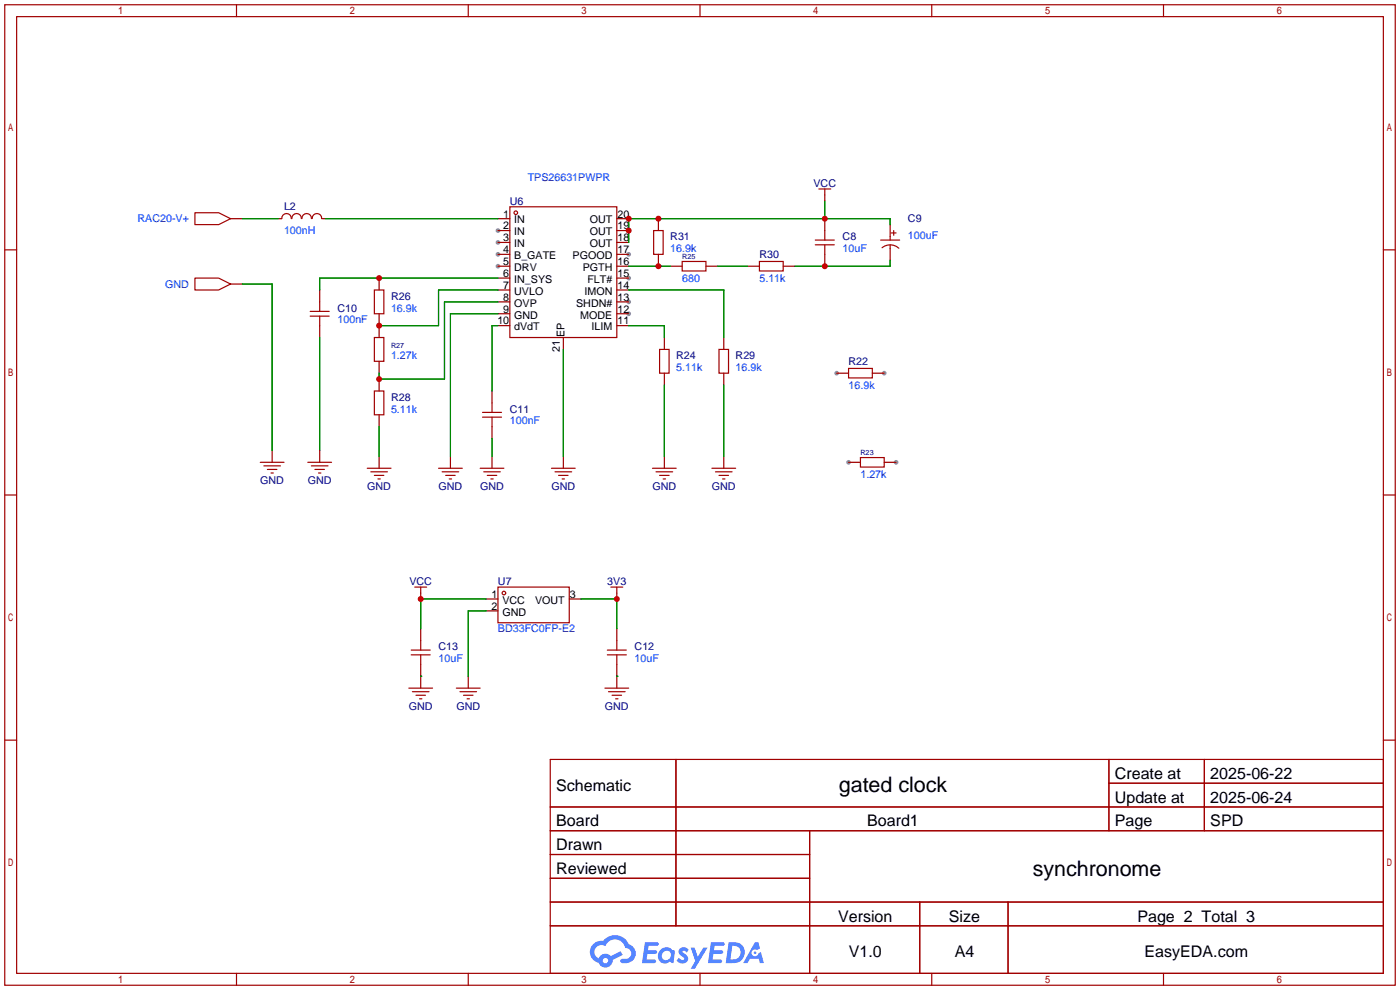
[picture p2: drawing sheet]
<svg xmlns="http://www.w3.org/2000/svg" width="299mm" height="212mm" viewBox="0 0 299 212" stroke-linecap="round" stroke-linejoin="round" font-family="sans-serif">
<g fill="#999">
<circle cx="106.4" cy="49.3" r=".51"/>
<circle cx="106.4" cy="51.8" r=".51"/>
<circle cx="106.4" cy="54.4" r=".51"/>
<circle cx="106.4" cy="56.9" r=".51"/>
<circle cx="134.4" cy="67.1" r=".51"/>
<circle cx="134.4" cy="64.5" r=".51"/>
<circle cx="134.4" cy="59.4" r=".51"/>
<circle cx="134.4" cy="54.4" r=".51"/>
<circle cx="189" cy="79.8" r=".51"/>
<circle cx="178.8" cy="79.8" r=".51"/>
<circle cx="191.5" cy="98.8" r=".51"/>
<circle cx="181.4" cy="98.8" r=".51"/>
</g>
<g fill="none" stroke="#a10000" stroke-width=".25">
<path d="M1 1h297.2v209.6h-297.2zM3.6 3.6h292.1v204.4h-292.1zM50.5 1v2.6M100.1 1v2.6M149.6 1v2.6M199.1 1v2.6M248.7 1v2.6M1 53.4h2.6M295.7 53.4h2.5M1 105.8h2.6M295.7 105.8h2.5M1 158.2h2.6"/>
<path d="M295.7 158.2h2.5M117.6 162.3h178.1v45.7h-178.1zM117.6 172.5h178.1M117.6 177.5h178.1M144.5 162.3v35.6M173 177.5v30.5M237 162.3v15.2M237 167.4h58.7M257.4 162.3v15.2M117.6 182.6h55.4M117.6 192.8h178.1M117.6 187.7h55.4"/>
<path d="M117.6 197.9h178.1M196.6 192.8v15.2M215.4 192.8v15.2M50.5 208v2.6M100.1 208v2.6M149.6 208v2.6M199.1 208v2.6M248.7 208v2.6"/>
</g>
<g fill="#5487ff">
<path d="M145.3 202.7a1.3 1.3 0 0 1 1.9 .3l-.4 .6a.54 .54 0 0 0-.9-.2l.1 .2a1.34 1.34 0 0 1 .9 1.8 1.47 1.47 0 0 1-2.3-.1l.5-.6 .8 .5a.31 .31 0 0 0 .4-.3 .31 .31 0 0 0-.3-.4 1.12 1.12 0 0 1-.7-1.8z"/>
<path d="M147.6 202.5h.9l.6 2 1.2-2h.9l-2.7 4.6h-.9l1-1.7z"/>
<path d="M137.8 201.4h1.7a1.31 1.31 0 0 1 1.2 .2 .4 .4 0 0 1-.3 .5l-1.8 .1-.1 .9h1.6a.4 .4 0 0 1 .4 .4 .4 .4 0 0 1-.5 .4h-1.6l-.2 1.2h1.4a.46 .46 0 0 1 .5 0 .46 .46 0 0 1 .1 .5l-.4 .2h-2.6z"/>
<path d="M151.9 201.4h1.7a1.32 1.32 0 0 1 1.2 .2 .39 .39 0 0 1-.3 .5l-1.8 .1-.1 .9h1.6a.4 .4 0 0 1 .4 .4 .4 .4 0 0 1-.4 .4h-1.7l-.2 1.2h1.4a.46 .46 0 0 1 .5 0 .46 .46 0 0 1 .1 .5l-.4 .2h-2.6z"/>
<path d="M161.3 201.4h.8l.3 1.3-.6 .4a.75 .75 0 0 0-1.1 .3 .75 .75 0 0 0 .5 1 .75 .75 0 0 0 .9-.7l.5-.2 .6 2.3h-.8l-.3-.9h-1.8l-.5 .9h-1z"/>
<path d="M155.7 201.4l-.6 4.4h1.5a2.27 2.27 0 0 0 2.6-2.2 2.27 2.27 0 0 0-2.7-2.2zM156.5 202.1a1.5 1.5 0 0 1 1.8 1.6 1.5 1.5 0 0 1-1.9 1.4h-.3z"/>
<path d="M141.2 203a1.6 1.6 0 0 0-.3 2.3 1.6 1.6 0 0 0 2.3 .2l.7 .3 .3-2.4-.1-.3-.5-.1a1.58 1.58 0 0 0-2.4 0zM141.8 203.5a.98 .98 0 0 1 1.6 .4 .98 .98 0 0 1-1.1 1.3 .94 .94 0 0 1-.9-.7 .94 .94 0 0 1 .4-1z"/>
<path d="M126.8 201.8a2.37 2.37 0 0 0 1.1 4 1.54 1.54 0 0 0 1.8 1 1.54 1.54 0 0 0 1.2-1.6l2.2-1.1-.5-.8-2 1a1.57 1.57 0 0 0-2.7 .5 1.5 1.5 0 0 1-.7-2.1 1.5 1.5 0 0 1 2.2-.5 2.23 2.23 0 0 1 2.3-1.4 2.23 2.23 0 0 1 2 1.8 1.16 1.16 0 0 1 1.2 1.1 1.16 1.16 0 0 1-1.1 1.2h-.7a.47 .47 0 0 0-.5 .4 .47 .47 0 0 0 .4 .5 2.17 2.17 0 0 0 2.5-.9 2.17 2.17 0 0 0-.3-2.7l-.8-.4a3.2 3.2 0 0 0-5.5-.7l-1.1 .1zM128.8 205.3a.6 .6 0 0 1 1.2 0 .6 .6 0 0 1-1.2 0z"/>
<circle cx="161.4" cy="203.6" r=".28"/>
</g>
<g fill="none" stroke="#a10000" stroke-width=".25">
<path d="M41.7 59.4h5l2.6 1.3-2.6 1.3h-5zM41.7 45.5h5l2.6 1.2-2.6 1.3h-5zM60.2 46.7a1.01 1.01 0 0 1 1-1.1 1.01 1.01 0 0 1 1.1 1.1M62.4 46.7a1.01 1.01 0 0 1 1-1.1 1.01 1.01 0 0 1 1 1.1M64.5 46.7a1.01 1.01 0 0 1 1-1.1 1.01 1.01 0 0 1 1.1 1.1M66.7 46.7a1.01 1.01 0 0 1 1-1.1 1.01 1.01 0 0 1 1 1.1M109 44.2h22.8v27.9h-22.8zM139.7 49.3h2v5.1h-2zM145.8 55.9h5.1v2h-5.1zM162.3 55.9h5.1v2h-5.1zM174.2 52.3h4.1M174.2 51.3h4.1"/>
<path d="M175 40.4h2.5M176.3 40.4v1.3M176.3 49.3v2M176.3 52.3v2.1M188.2 51.3h4.1M188.5 52.9a2.74 2.74 0 0 1 3.6 .2M190.2 50.5v.8M190.2 52.3v.8M190.5 49.8h1M191 49.3v1M66.3 67.6h4.1M66.3 66.5h4.1"/>
<path d="M68.3 64.5v2M68.3 67.6v2M80 62h2v5.1h-2zM80 72.1h2v5.1h-2zM141 74.7h2v5.1h-2zM153.7 74.7h2v5.1h-2zM181.4 78.7h5v2.1h-5zM55.6 98.8h5.1M56.4 99.6h3.5M65.8 98.8h5.1M66.5 99.6h3.6M80 83.6h2v5h-2z"/>
<path d="M103.1 89.2h4.1M103.1 88.1h4.1M105.2 86.1v2M105.2 89.2v2M183.9 97.8h5.1v2h-5.1zM57.1 100.3h2.1M57.9 101.1h.5M67.3 100.3h2M68.1 101.1h.5M78.5 100.1h5.1M79.2 100.8h3.6M80 101.6h2"/>
<path d="M80.8 102.4h.5M93.7 100.1h5.1M94.5 100.8h3.5M95.2 101.6h2.1M96 102.4h.5M102.6 100.1h5.1M103.4 100.8h3.5M104.1 101.6h2.1M104.9 102.4h.5M117.9 100.1h5M118.6 100.8h3.6M119.4 101.6h2"/>
<path d="M120.1 102.4h.5M139.4 100.1h5.1M140.2 100.8h3.6M141 101.6h2M141.7 102.4h.5M152.1 100.1h5.1M152.9 100.8h3.6M153.7 101.6h2M154.4 102.4h.5M87.9 140h4M87.9 138.9h4M88.6 125.5h2.6"/>
<path d="M89.9 125.5v1.2M89.9 136.9v2M89.9 140v2M106.4 125.5h15.3v7.6h-15.3zM129.8 140h4.1M129.8 138.9h4.1M130.6 125.5h2.5M131.8 125.5v1.2M131.8 136.9v2M131.8 140v2M87.4 147.1h5.1M88.1 147.8h3.6"/>
<path d="M88.9 148.6h2M89.7 149.4h.5M97.5 147.1h5.1M98.3 147.8h3.6M99.1 148.6h2M99.8 149.4h.5M129.3 147.1h5.1M130 147.8h3.6M130.8 148.6h2M131.6 149.4h.5"/>
<circle cx="110.2" cy="45.5" r=".38"/>
<circle cx="107.7" cy="126.7" r=".38"/>
</g>
<g fill="none" stroke="#870000" stroke-width=".25">
<path d="M49.3 46.7h2.5M59.4 46.7h.8M68.8 46.7h.8M81 59.4v2.6M106.4 46.7h2.6M106.4 49.3h2.6M106.4 51.8h2.6M106.4 54.4h2.6M106.4 56.9h2.6M106.4 59.4h2.6M131.8 46.7h2.6M131.8 49.3h2.6"/>
<path d="M131.8 51.8h2.6M131.8 54.4h2.6M131.8 56.9h2.6M131.8 59.4h2.6M140.7 46.7v2.6M140.7 54.4v2.5M143.3 56.9h2.5M150.9 56.9h2.5M159.8 56.9h2.5M167.4 56.9h2.5M176.3 41.7v1.2M176.3 46.7v2.6"/>
<path d="M176.3 54.4v2.5M190.2 48v2.5M190.2 53.1v2.5M49.3 60.7h2.5M68.3 62v2.5M68.3 69.6v2.5M81 67.1v5M81 77.2v2.6M106.4 62h2.6M106.4 64.5h2.6M106.4 67.1h2.6M106.4 69.6h2.6"/>
<path d="M120.4 72.1v2.6M131.8 62h2.6M131.8 64.5h2.6M131.8 67.1h2.6M131.8 69.6h2.6M142 72.1v2.6M142 79.8v2.5M154.7 72.1v2.6M154.7 79.8v2.5M178.8 79.8h2.6M186.4 79.8h2.6M58.2 96.3v2.5"/>
<path d="M68.3 96.3v2.5M81 81v2.6M81 88.6v2.6M81 97.5v2.6M96.3 97.5v2.6M105.2 83.6v2.5M105.2 91.2v2.5M105.2 97.5v2.6M120.4 97.5v2.6M142 97.5v2.6M154.7 97.5v2.6M181.4 98.8h2.5"/>
<path d="M189 98.8h2.5M89.9 126.7v1.3M89.9 134.4v2.5M103.9 128h2.5M103.9 130.6h2.5M121.7 128h2.5M131.8 126.7v1.3M131.8 134.4v2.5M89.9 142v5.1M100.1 144.5v2.6M131.8 142v5.1"/>
</g>
<g fill="none" stroke="#008700" stroke-width=".25">
<path d="M51.8 46.7h7.6M69.6 46.7h36.8M106.4 59.4h-38.1v2.6M134.4 56.9h8.9M153.4 56.9h6.4M176.3 42.9v3.8M190.2 48v-1.3h-55.8v5.1M190.2 55.6v1.3h-20.3M51.8 60.7h6.4v35.6M68.3 72.1v24.2M106.4 62h-12.7v7.6h-12.7M106.4 69.6h-1.2v14"/>
<path d="M106.4 64.5h-11.4v16.5h-14v-1.2M106.4 67.1h-10.1v30.4M120.4 74.7v22.8M134.4 62h20.3v10.1M134.4 69.6h7.6v2.5M81 91.2v6.3M105.2 93.7v3.8M142 82.3v15.2M154.7 82.3v15.2M103.9 130.6h-3.8v13.9M103.9 128h-14v6.4M124.2 128h7.6v6.4"/>
<path d="M89.9 144.5h.1M131.8 144.5h.1"/>
</g>
<g fill="#c00">
<circle cx="81" cy="59.4" r=".63"/>
<circle cx="81" cy="69.6" r=".63"/>
<circle cx="81" cy="81" r=".63"/>
<circle cx="140.7" cy="56.9" r=".63"/>
<circle cx="134.4" cy="46.7" r=".63"/>
<circle cx="140.7" cy="46.7" r=".63"/>
<circle cx="176.3" cy="46.7" r=".63"/>
<circle cx="134.4" cy="49.3" r=".63"/>
<circle cx="176.3" cy="56.9" r=".63"/>
<circle cx="89.9" cy="128" r=".63"/>
<circle cx="131.8" cy="128" r=".63"/>
</g>
<g font-size="4.6">
<text x="179.3" y="169.3">gated clock</text>
<text x="220.7" y="187.1">synchronome</text>
</g>
<g font-size="3.4">
<text x="238.3" y="166.5">Create at</text>
<text x="258.7" y="166.5">2025-06-22</text>
<text x="118.9" y="169">Schematic</text>
<text x="238.3" y="171.6">Update at</text>
<text x="258.7" y="171.6">2025-06-24</text>
<text x="118.9" y="176.6">Board</text>
<text x="185.3" y="176.6">Board1</text>
<text x="238.3" y="176.6">Page</text>
<text x="258.7" y="176.6">SPD</text>
<text x="118.9" y="181.7">Drawn</text>
<text x="118.9" y="186.8">Reviewed</text>
<text x="179.1" y="197">Version</text>
<text x="202.8" y="197">Size</text>
<text x="243.1" y="197">Page 2 Total 3</text>
<text x="181.4" y="204.6">V1.0</text>
<text x="204" y="204.6">A4</text>
<text x="244.6" y="204.6">EasyEDA.com</text>
</g>
<g font-size="2.3" fill="#00f">
<text x="112.8" y="38.6">TPS26631PWPR</text>
<text x="29.4" y="47.5">RAC20-V+</text>
<text x="60.7" y="50.1">100nH</text>
<text x="143.3" y="53.9">16.9k</text>
<text x="180.1" y="53.9">10uF</text>
<text x="194.1" y="51.1">100uF</text>
<text x="35.3" y="61.5">GND</text>
<text x="145.8" y="60.2">680</text>
<text x="162.3" y="60.2">5.11k</text>
<text x="72.1" y="69.1">100nF</text>
<text x="83.6" y="66.6">16.9k</text>
<text x="83.6" y="76.7">1.27k</text>
<text x="144.5" y="79.3">5.11k</text>
<text x="157.2" y="79.3">16.9k</text>
<text x="181.4" y="83.1">16.9k</text>
<text x="83.6" y="88.2">5.11k</text>
<text x="109" y="90.7">100nF</text>
<text x="183.9" y="102.1">1.27k</text>
<text x="106.4" y="135.2">BD33FC0FP-E2</text>
<text x="93.7" y="141.5">10uF</text>
<text x="135.6" y="141.5">10uF</text>
</g>
<g font-size="2.3" fill="#000080">
<text x="173.9" y="39.9">VCC</text>
<text x="60.7" y="45">L2</text>
<text x="109" y="43.7">U6</text>
<text x="194.1" y="47.5">C9</text>
<text x="143.3" y="51.3">R31</text>
<text x="180.1" y="51.3">C8</text>
<text x="162.3" y="55.1">R30</text>
<text x="83.6" y="64">R26</text>
<text x="72.1" y="66.6">C10</text>
<text x="144.5" y="76.7">R24</text>
<text x="157.2" y="76.7">R29</text>
<text x="181.4" y="78">R22</text>
<text x="83.6" y="85.6">R28</text>
<text x="109" y="88.2">C11</text>
<text x="55.6" y="103.4">GND</text>
<text x="65.8" y="103.4">GND</text>
<text x="78.5" y="104.7">GND</text>
<text x="93.7" y="104.7">GND</text>
<text x="102.6" y="104.7">GND</text>
<text x="117.9" y="104.7">GND</text>
<text x="139.4" y="104.7">GND</text>
<text x="152.1" y="104.7">GND</text>
<text x="87.5" y="125">VCC</text>
<text x="106.4" y="125">U7</text>
<text x="129.8" y="125">3V3</text>
<text x="93.7" y="139">C13</text>
<text x="135.6" y="139">C12</text>
<text x="87.4" y="151.7">GND</text>
<text x="97.5" y="151.7">GND</text>
<text x="129.3" y="151.7">GND</text>
</g>
<g font-size="2.3">
<text x="107.6" y="46.5">1</text>
<text x="109.9" y="47.8">IN</text>
<text x="126.1" y="47.8">OUT</text>
<text x="132" y="46.5">20</text>
<text x="107.6" y="49">2</text>
<text x="107.6" y="51.6">3</text>
<text x="109.9" y="50.3">IN</text>
<text x="109.9" y="52.8">IN</text>
<text x="126.1" y="52.8">OUT</text>
<text x="126.1" y="50.3">OUT</text>
<text x="132" y="51.6">18</text>
<text x="132" y="49">19</text>
<text x="107.6" y="54.1">4</text>
<text x="107.6" y="56.6">5</text>
<text x="107.6" y="59.2">6</text>
<text x="109.9" y="55.4">B_GATE</text>
<text x="109.9" y="57.9">DRV</text>
<text x="122.4" y="55.4">PGOOD</text>
<text x="124.5" y="57.9">PGTH</text>
<text x="132" y="59.2">15</text>
<text x="132" y="56.6">16</text>
<text x="132" y="54.1">17</text>
<text x="107.6" y="61.7">7</text>
<text x="107.6" y="64.3">8</text>
<text x="109.9" y="60.5">IN_SYS</text>
<text x="109.9" y="63">UVLO</text>
<text x="109.9" y="65.5">OVP</text>
<text x="123.1" y="65.5">SHDN#</text>
<text x="124.9" y="63">IMON</text>
<text x="125.5" y="60.5">FLT#</text>
<text x="132" y="64.3">13</text>
<text x="132" y="61.7">14</text>
<text x="106.3" y="69.3">10</text>
<text x="107.6" y="66.8">9</text>
<text x="109.9" y="68.1">GND</text>
<text x="109.9" y="70.6">dVdT</text>
<text x="124" y="68.1">MODE</text>
<text x="126.4" y="70.6">ILIM</text>
<text x="132" y="69.3">11</text>
<text x="132" y="66.8">12</text>
<text x="119.7" y="75.2" transform="rotate(-90 119.7 75.2)">21</text>
<text x="120.7" y="72.1" transform="rotate(-90 120.7 72.1)">EP</text>
<text x="105" y="127.8">1</text>
<text x="105" y="130.3">2</text>
<text x="107.4" y="129">VCC</text>
<text x="107.4" y="131.6">GND</text>
<text x="114.4" y="129">VOUT</text>
<text x="121.8" y="127.8">3</text>
</g>
<g font-size="1.5" fill="#000080">
<text x="145.8" y="55.3">R25</text>
<text x="83.6" y="74.4">R27</text>
<text x="183.9" y="97.2">R23</text>
</g>
</svg>
